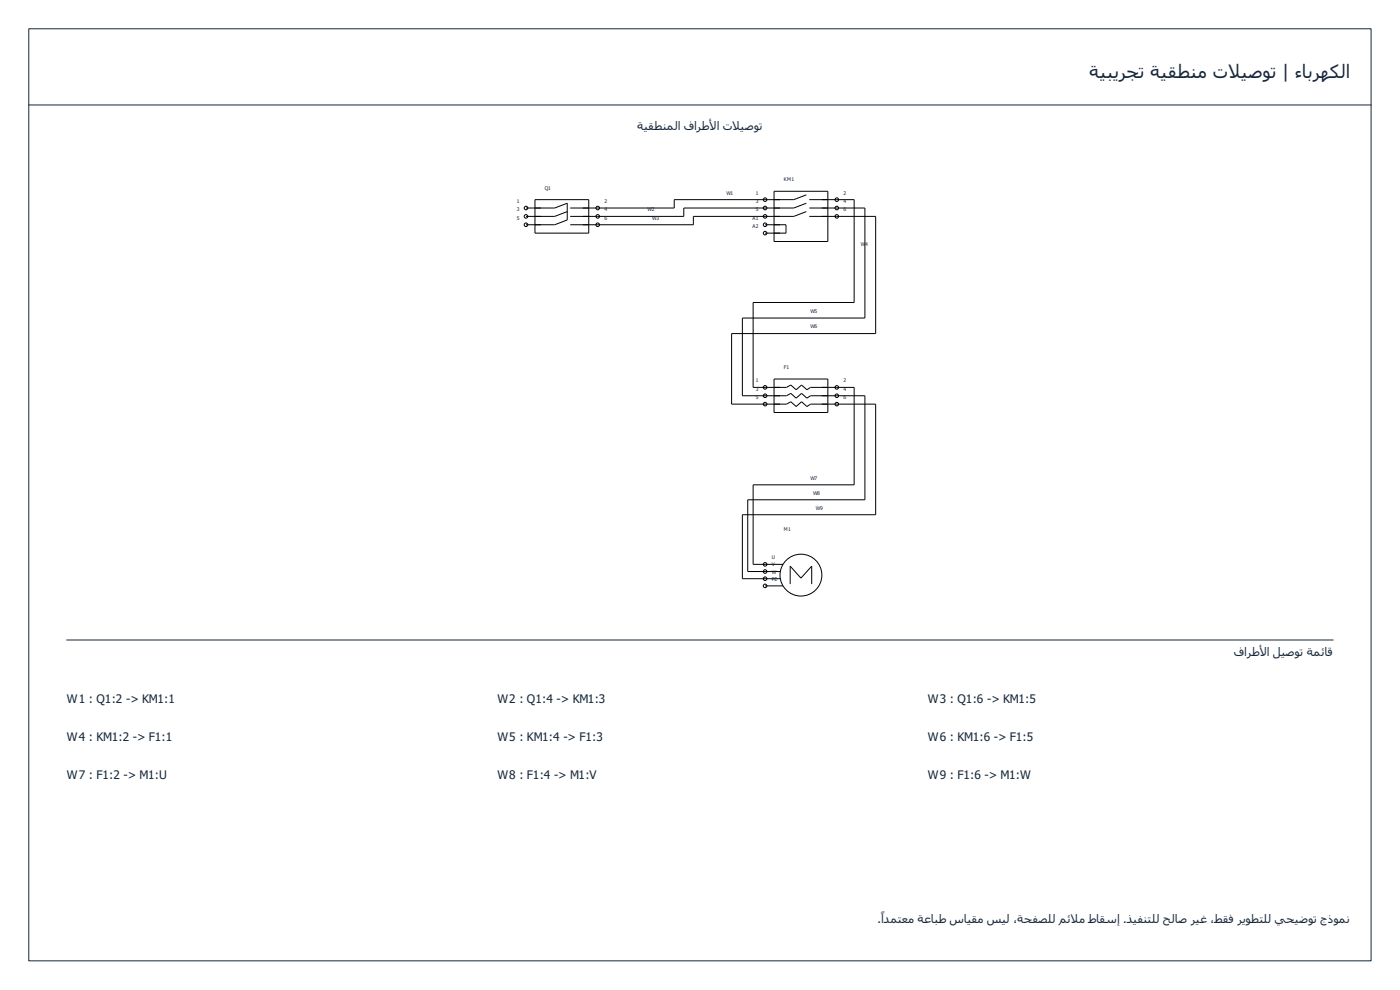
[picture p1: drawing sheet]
<svg xmlns="http://www.w3.org/2000/svg" width="420mm" height="297mm" viewBox="0 0 420 297" stroke-linecap="round" stroke-linejoin="round" font-family="sans-serif">
<path d="M8.6 8.6h402.9v279.7h-402.9zM8.6 31.5h402.9M20.1 192h380" fill="none" stroke="#16283b" stroke-width=".3"/>
<g fill="none" stroke="#000" stroke-width=".3">
<path d="M160.5 59.9h16.2v10h-16.2zM232.3 57.4h16.1v15.1h-16.1zM242 58.5l-3.8 1.4h-35.9v2.5h-31.2M242.9 59.9h13.4v30.9h-30.3v25.4h10.1l1.2-.7 1.6 1.4 1.7-1.4 1.6 1.4 1-.7h13.1v29.3h-30.3v23.8h9M157.9 62.4h8.6l3.7-1.4v5l-3.7 1.4h-8.6M170.2 63.5l-3.7 1.4h-8.6M229.6 67.4h6.3v2.5h-6.3M242 61l-3.8 1.4h-33v2.5h-34.1M242 63.5l-3.8 1.4h-30.1v2.5h-37M242.9 62.4h16.7v33h-36.8v23.3h13.3l1.2-.7 1.6 1.5 1.7-1.5 1.6 1.5 1-.8h16.4v31.3h-35.2v21.5h9.8M242.9 64.9h19.9v35.2h-43.2v21.2h16.5l1.2-.8 1.6 1.5 1.7-1.5 1.6 1.5 1-.7h19.6v33.1h-40v19.2h11.4M232.3 113.7h16.1v10.1h-16.1z"/>
<path d="M229.6 175.8h5.4M237.1 175.3v-5.4l3.3 3.6 3.2-3.6v5.4"/>
<circle cx="229.6" cy="59.9" r=".54"/>
<circle cx="251.1" cy="59.9" r=".54"/>
<circle cx="157.9" cy="67.4" r=".54"/>
<circle cx="157.9" cy="62.4" r=".54"/>
<circle cx="157.9" cy="64.9" r=".54"/>
<circle cx="179.4" cy="62.4" r=".54"/>
<circle cx="179.4" cy="67.4" r=".54"/>
<circle cx="179.4" cy="64.9" r=".54"/>
<circle cx="229.6" cy="69.9" r=".54"/>
<circle cx="229.6" cy="62.4" r=".54"/>
<circle cx="229.6" cy="67.4" r=".54"/>
<circle cx="229.6" cy="64.9" r=".54"/>
<circle cx="251.1" cy="62.4" r=".54"/>
<circle cx="251.1" cy="64.9" r=".54"/>
<circle cx="229.6" cy="116.2" r=".54"/>
<circle cx="229.6" cy="118.7" r=".54"/>
<circle cx="251.1" cy="116.2" r=".54"/>
<circle cx="251.1" cy="118.7" r=".54"/>
<circle cx="229.6" cy="121.3" r=".54"/>
<circle cx="251.1" cy="121.3" r=".54"/>
<circle cx="229.6" cy="169.3" r=".54"/>
<circle cx="229.6" cy="175.8" r=".54"/>
<circle cx="229.6" cy="171.5" r=".54"/>
<circle cx="229.6" cy="173.6" r=".54"/>
<circle cx="240.4" cy="172.6" r="6.3"/>
</g>
<g font-size="5.6" fill="#16283b">
<text x="326.9" y="23.5">ةیبيرجت ةیقطنم تلیصوت | ءابرھكلا</text>
<text x="368.6" y="23.5">ا</text>
</g>
<g font-size="3.6" fill="#16283b">
<text x="191.3" y="38.9">ةیقطنملا فارطلا تلیصوت</text>
<text x="212.9" y="38.9">أ</text>
<text x="219.7" y="38.9">ا</text>
<text x="370.3" y="196.9">فارطلا لیصوت ةمئاق</text>
<text x="378" y="196.9">أ</text>
<text x="20.1" y="210.8">W1 : Q1:2 -&gt; KM1:1</text>
<text x="149.3" y="210.8">W2 : Q1:4 -&gt; KM1:3</text>
<text x="278.5" y="210.8">W3 : Q1:6 -&gt; KM1:5</text>
<text x="20.1" y="222.3">W4 : KM1:2 -&gt; F1:1</text>
<text x="149.3" y="222.3">W5 : KM1:4 -&gt; F1:3</text>
<text x="278.5" y="222.3">W6 : KM1:6 -&gt; F1:5</text>
<text x="20.1" y="233.7">W7 : F1:2 -&gt; M1:U</text>
<text x="149.3" y="233.7">W8 : F1:4 -&gt; M1:V</text>
<text x="278.5" y="233.7">W9 : F1:6 -&gt; M1:W</text>
<text x="263.4" y="277">.ادمتعم ةعابط سایقم سیل ،ةحفصلل مئلم طاقسإ .ذیفنتلل حلاص ریغ ،طقف ريوطتلل يحیضوت جذومن</text>
<text x="264.4" y="276">ً</text>
<text x="321.3" y="277">ا</text>
</g>
<g font-size="1.5" fill="#16283b">
<text x="163.5" y="56.9">Q1</text>
<text x="218" y="58.4">W1</text>
<text x="226.8" y="58.4">1</text>
<text x="235.2" y="54.4">KM1</text>
<text x="253.2" y="58.4">2</text>
<text x="155.1" y="60.9">1</text>
<text x="155.1" y="63.4">3</text>
<text x="155.1" y="65.9">5</text>
<text x="181.4" y="60.9">2</text>
<text x="181.4" y="63.4">4</text>
<text x="181.4" y="65.9">6</text>
<text x="194.3" y="63.4">W2</text>
<text x="195.8" y="65.9">W3</text>
<text x="225.8" y="65.9">A1</text>
<text x="226.8" y="60.9">3</text>
<text x="226.8" y="63.4">5</text>
<text x="253.2" y="60.9">4</text>
<text x="253.2" y="63.4">6</text>
<text x="225.8" y="68.4">A2</text>
<text x="258.4" y="73.8">W</text>
<text x="259.6" y="73.8">4</text>
<text x="243.2" y="93.9">W5</text>
<text x="243.2" y="98.6">W6</text>
<text x="235.2" y="110.8">F1</text>
<text x="226.8" y="114.7">1</text>
<text x="226.8" y="117.2">3</text>
<text x="226.8" y="119.7">5</text>
<text x="253.2" y="114.7">2</text>
<text x="253.2" y="117.2">4</text>
<text x="253.2" y="119.7">6</text>
<text x="243.2" y="143.9">W7</text>
<text x="244" y="148.4">W8</text>
<text x="244.8" y="152.9">W9</text>
<text x="235.2" y="159.4">M1</text>
<text x="231.6" y="167.8">U</text>
<text x="231.6" y="170">V</text>
<text x="231.6" y="172.1">W</text>
<text x="231.6" y="174.3">PE</text>
</g>
</svg>
